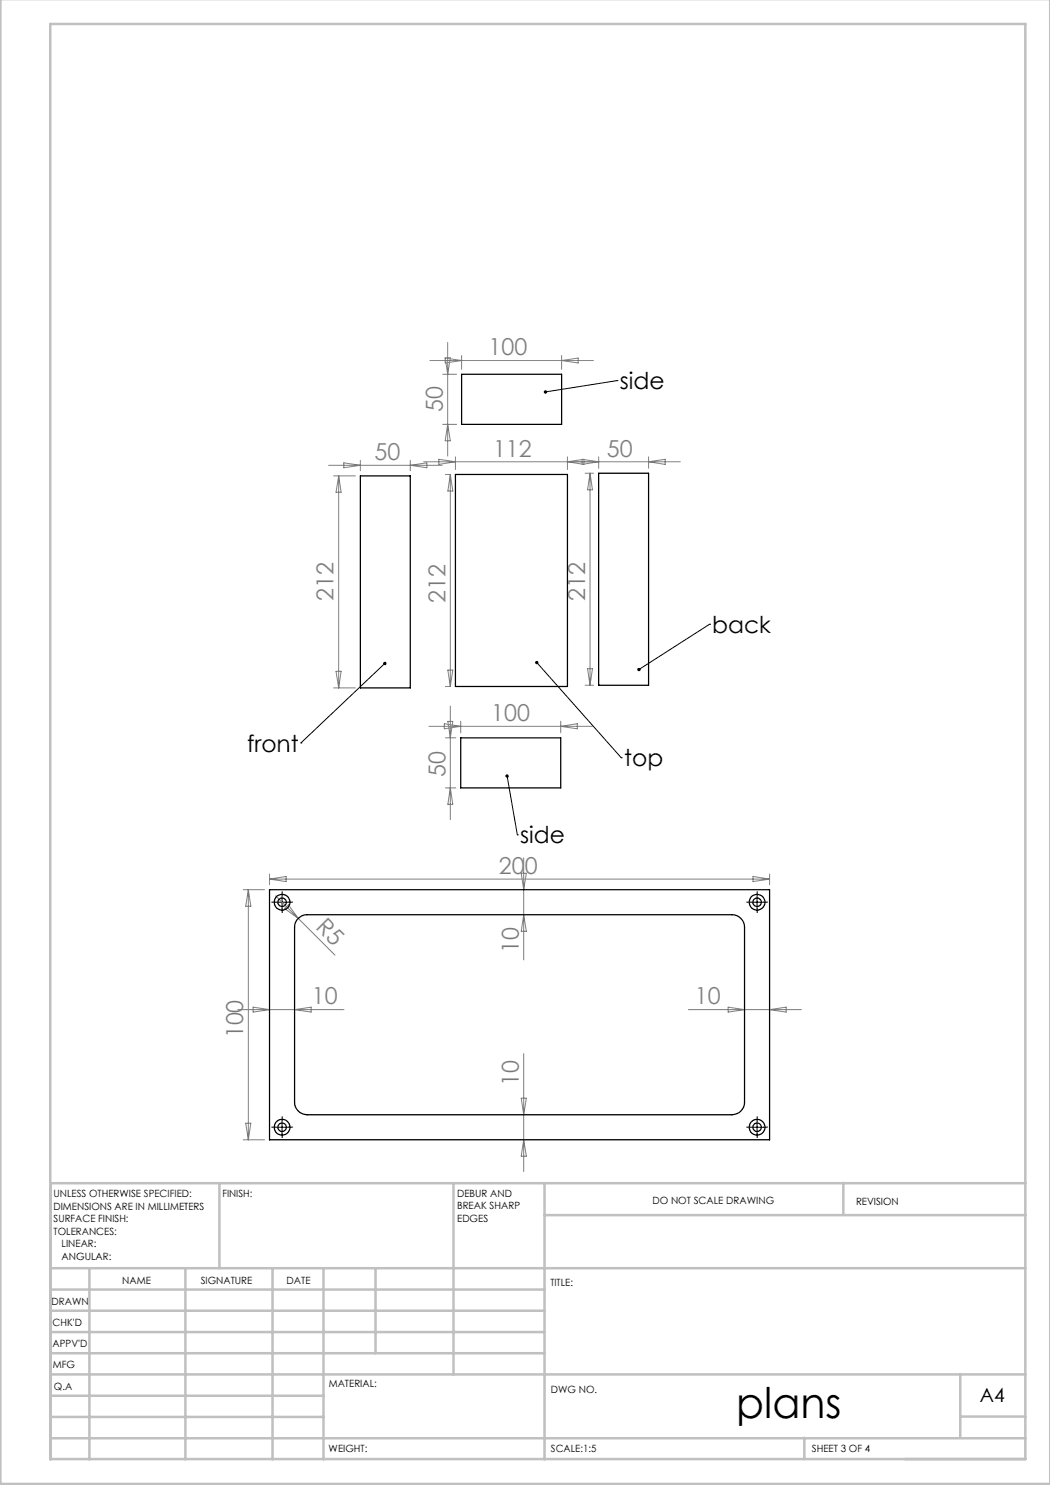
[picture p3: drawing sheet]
<svg xmlns="http://www.w3.org/2000/svg" width="210mm" height="297mm" viewBox="0 0 210 297" stroke-linecap="round" stroke-linejoin="round" font-family="sans-serif">
<g fill="none" stroke="#000" stroke-width=".2" stroke-dasharray="15.2 1.3 1.3 1.3">
<path d="M56.4 179.2v-.9M151.4 179.2v-.9M55.2 180.4h-.9M56.4 181.7v.8M57.7 180.4h.8M150.2 180.4h-.9M151.4 181.7v.8M152.7 180.4h.8M55.2 225.4h-.9M56.4 224.2v-.9M56.4 226.7v.8M57.7 225.4h.8"/>
<path d="M150.2 225.4h-.9M151.4 224.2v-.9M151.4 226.7v.8M152.7 225.4h.8"/>
</g>
<g fill="none" stroke="#000" stroke-width=".2">
<path d="M123.4 76.1h.1M123.4 76.1l-14.3 2.3M77 132.7l-16.8 15.9M107.4 132.5l16.8 19M141.9 124.8h.1M141.9 124.8l-14.1 9.1M60.2 148.6h.1M101.4 155.2l2.1 11.8M124.2 151.5h.1M56.4 179.2v2.5M103.5 167h.1M151.4 179.2v2.5"/>
<path d="M55.2 180.4h2.5M150.2 180.4h2.5M55.2 225.5h2.5M56.4 224.2v2.5M150.2 225.5h2.5M151.4 224.2v2.5"/>
</g>
<g fill="none" stroke="#c0c0c0" stroke-width=".5">
<path d="M.1 -.1v296.9h209.9v-296.9M10.1 4.8h195v287h-195zM43.9 236.6v17M90.7 236.6v38.3M108.9 236.6v55.3M168.7 236.6v6.3M205.1 236.6h-195v55.3M10.1 253.6h195M10.1 257.9h98.8M17.9 253.6v38.3M37.1 253.6v38.3M54.5 253.6v38.3"/>
<path d="M64.7 253.6v38.3M75.1 253.6v17M108.9 243h96.2M10.1 270.6h98.8M10.1 266.4h98.8M10.1 262.1h98.8M10.1 279.1h54.6M10.1 274.9h195M192.1 274.8v12.7M10.1 287.7h195M10.1 283.4h54.6M160.9 287.5v4.3"/>
<path d="M192.1 283.3h13"/>
</g>
<g fill="none" stroke="#808080" stroke-width=".2">
<path d="M86 72.1h32.7M88.5 74.9h2.8M89 71.6l3.3 .5-3.3 .5zM89 71.6h1.1l-.6 3.3zM89.5 68.5v22.7M92.3 71.1v2.8M112.3 71.1v2.8M112.3 72.1l3.3-.5v1zM65.7 93.1h22.7M66.7 95.2h4.4M67.7 95.2v42.4M67.7 95.2l.5 3.3h-1z"/>
<path d="M68.8 92.6l3.3 .5-3.3 .5zM72.1 92.1v2.1M82.1 92.1v2.1M82.1 93.1l3.3-.5v1zM87.8 91.9l3.3 .5-3.3 .5zM88.5 84.9h2.8M89.1 94.9h1M89.5 84.9l.6 3.3h-1.1zM90.1 94.9v42.4M90.1 94.9l.5 3.3h-1zM91.1 91.4v2.5M113.5 91.4v2.5"/>
<path d="M113.5 92.4l3.3-.5v1zM116.4 91.9l3.3 .5-3.3 .5zM117 94.6h1.7M118 94.6l.5 3.4h-1zM118 94.6v42.5M119.7 91.4v2.3M129.7 91.4v2.3M129.7 92.4l3.3-.5v1zM136.1 92.4h-51.4M66.7 137.6h4.4M67.2 134.3h1l-.5 3.3zM89.1 137.3h1"/>
<path d="M89.6 134h1l-.5 3.3zM117 137.1h1.7M117.5 133.7h1l-.5 3.4zM85.8 145.3h32.7M88.9 144.7l3.2 .6-3.2 .5zM89.1 147.6h2.1M89.1 157.6h2.1M89.6 144.3h1l-.5 3.3zM90.1 141.2v22.7M90.1 157.6l.5 3.3h-1zM92.1 144.2v2.4M112.1 144.2v2.4"/>
<path d="M112.1 145.3l3.4-.6v1.1zM48.6 177.9h4.3M49.7 177.9v50.1M49.7 177.9l.5 3.4h-1.1zM53.9 174.8v2.1M53.9 175.8h100M53.9 175.8l3.3-.5v1zM55.1 179.2l11.9 11.8M104.2 174.7h1.1l-.6 3.2zM104.7 171.6v20.4M150.6 175.3l3.3 .5-3.3 .5zM153.9 174.8v2.1"/>
<path d="M57.7 181l2 2.7-2.8-2zM104.7 182.9l.6 3.4h-1.1zM47.6 201.9h21.2M50.6 201.4l3.3 .5-3.3 .5zM58.9 201.9l3.3-.5v1zM104.2 219.6h1.1l-.6 3.4zM104.7 210.7v23.6M137.7 201.9h22.6M145.6 201.4l3.3 .5-3.3 .5zM153.9 201.9l3.3-.5v1zM48.6 228h4.3M49.1 224.6h1.1l-.5 3.4z"/>
<path d="M104.7 228l.6 3.2h-1.1z"/>
</g>
<path d="M127.6 133.6l-.1 .5 .3-.2-.3 .2a.34 .34 0 0 0 .5 .1 .34 .34 0 0 0 0-.5 .34 .34 0 0 0-.4-.1zM76.8 132.4a.34 .34 0 0 0-.1 .5 .34 .34 0 0 0 .5 .1 .34 .34 0 0 0 0-.5l-.2 .2 .2-.2zM108.9 78.1l-.1 .4 .3-.1-.3 .1a.34 .34 0 0 0 .4 .2 .34 .34 0 0 0 .2-.5 .34 .34 0 0 0-.5-.1zM101.2 154.9a.35 .35 0 0 0 .1 .6 .35 .35 0 0 0 .5-.2 .35 .35 0 0 0-.4-.4v.3v-.3zM107.1 132.3a.34 .34 0 0 0 .2 .6 .34 .34 0 0 0 .4-.4 .34 .34 0 0 0-.6-.2l.3 .2z" fill="#000"/>
<g fill="none" stroke="#000" stroke-width=".25">
<path d="M92.3 74.9h20v10h-20zM72.1 95.2h10v42.4h-10zM91.1 94.9h22.4v42.4h-22.4zM119.7 94.6h10v42.5h-10zM92.1 147.6h20v10h-20zM53.9 177.9h100v50.1h-100zM59.7 183.7a2.32 2.32 0 0 1 1.7-.8h85a2.53 2.53 0 0 1 2.5 2.6v34.9a2.53 2.53 0 0 1-2.5 2.6h-85a2.53 2.53 0 0 1-2.5-2.6v-34.9a2.32 2.32 0 0 1 .8-1.8z"/>
<circle cx="56.4" cy="180.5" r="1.58"/>
<circle cx="56.4" cy="180.4" r=".84"/>
<circle cx="151.4" cy="180.5" r="1.58"/>
<circle cx="151.4" cy="180.4" r=".84"/>
<circle cx="56.4" cy="225.4" r="1.57"/>
<circle cx="56.4" cy="225.5" r=".85"/>
<circle cx="151.4" cy="225.4" r="1.57"/>
<circle cx="151.4" cy="225.5" r=".85"/>
</g>
<text font-size="8.5" x="147.2" y="283.5">plans</text>
<g font-size="4.7" fill="#808080">
<text x="97.7" y="71.1">100</text>
<text x="88.5" y="82.4" transform="rotate(-90 88.5 82.4)">50</text>
<text x="74.9" y="92">50</text>
<text x="98.6" y="91.3">112</text>
<text x="121.4" y="91.3">50</text>
<text x="66.7" y="120.1" transform="rotate(-90 66.7 120.1)">212</text>
<text x="89.1" y="120.7" transform="rotate(-90 89.1 120.7)">212</text>
<text x="117" y="120.1" transform="rotate(-90 117 120.1)">212</text>
<text x="98.3" y="144.2">100</text>
<text x="89.1" y="155.3" transform="rotate(-90 89.1 155.3)">50</text>
<text x="99.8" y="174.8">200</text>
<text x="63" y="185.5" transform="rotate(45 63 185.5)">R5</text>
<text x="103.7" y="190.7" transform="rotate(-90 103.7 190.7)">10</text>
<text x="62.4" y="200.9">10</text>
<text x="139" y="200.9">10</text>
<text x="48.7" y="207.7" transform="rotate(-90 48.7 207.7)">100</text>
<text x="103.7" y="217.2" transform="rotate(-90 103.7 217.2)">10</text>
</g>
<g font-size="4.7">
<text x="124" y="77.9">side</text>
<text x="142.5" y="126.6">back</text>
<text x="49.4" y="150.3">front</text>
<text x="124.8" y="153.3">top</text>
<text x="104.1" y="168.7">side</text>
</g>
<text font-size="3.9" x="196" y="280.4">A4</text>
<g font-size="2">
<text x="10.7" y="239.5">UNLESS OTHERWISE SPECIFIED:</text>
<text x="44.5" y="239.5">FINISH:</text>
<text x="91.4" y="239.4">DEBUR AND</text>
<text x="10.7" y="242">DIMENSIONS ARE IN MILLIMETERS</text>
<text x="10.7" y="244.5">SURFACE FINISH:</text>
<text x="91.4" y="241.9">BREAK SHARP</text>
<text x="91.4" y="244.4">EDGES</text>
<text x="130.5" y="240.8">DO NOT SCALE DRAWING</text>
<text x="171.2" y="241">REVISION</text>
<text x="10.7" y="247">TOLERANCES:</text>
<text x="12.3" y="249.5">LINEAR:</text>
<text x="12.3" y="252">ANGULAR:</text>
<text x="24.4" y="256.9">NAME</text>
<text x="40.1" y="256.8">SIGNATURE</text>
<text x="57.3" y="256.8">DATE</text>
<text x="110.1" y="257.1">TITLE:</text>
<text x="10.3" y="260.9">DRAWN</text>
<text x="10.5" y="269.3">APPV'D</text>
<text x="10.5" y="265.2">CHK'D</text>
<text x="10.6" y="273.6">MFG</text>
<text x="10.8" y="278">Q.A</text>
<text x="65.8" y="277.4">MATERIAL:</text>
<text x="110.2" y="278.5">DWG NO.</text>
<text x="65.7" y="290.4">WEIGHT:</text>
<text x="110.2" y="290.5">SCALE:1:5</text>
<text x="162.4" y="290.4">SHEET 3 OF 4</text>
</g>
</svg>
